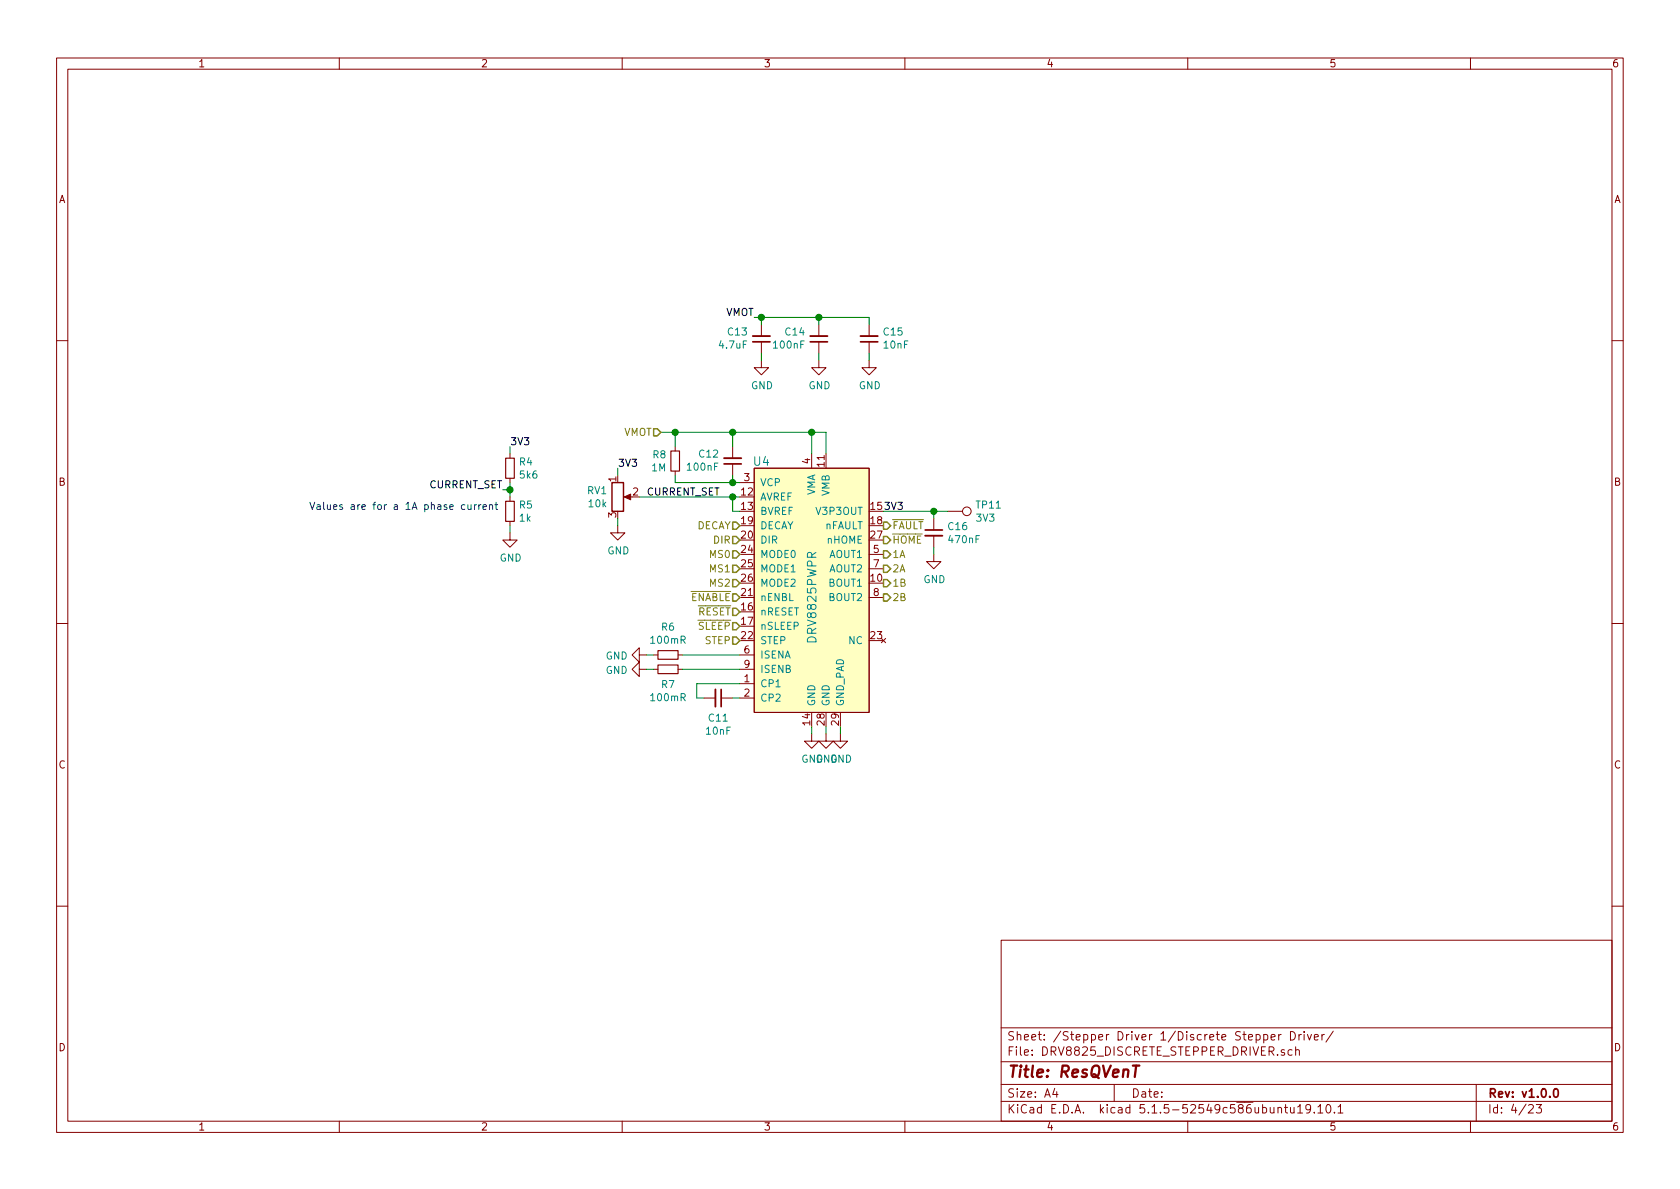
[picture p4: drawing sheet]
<svg xmlns="http://www.w3.org/2000/svg" width="297mm" height="210mm" viewBox="0 0 297 210" stroke-linecap="round" stroke-linejoin="round" font-family="sans-serif">
<g fill="none" stroke="#840000" stroke-width=".18">
<path d="M10 10.3h277v189.9h-277zM12 12.2h273v186.1h-273zM60 10.3v1.9M110 10.3v1.9M160 10.3v1.9M210 10.3v1.9M260 10.3v1.9M134.6 57.4v2M144.8 57.4v2M153.7 57.4v2M10 60.2h2M119.4 79v.8"/>
<path d="M129.5 79v2M134.6 63.7v1.3h1.3l-1.3 1.3-1.3-1.3h1.3M134.6 60.4v2.1M144.8 63.7v1.3h1.2l-1.2 1.3-1.3-1.3h1.3M144.8 60.4v2.1M153.7 63.7v1.3h1.2l-1.2 1.3-1.3-1.3h1.3M153.7 60.4v2.1M285 60.2h2M90.2 94.2v1.3h1.2l-1.2 1.3-1.3-1.3h1.3M90.2 80.3v.7M90.2 84.6v.7M90.2 87.9v.7"/>
<path d="M90.2 92.2v.8M109.2 93v1.2h1.3l-1.3 1.3-1.3-1.3h1.3M110.7 87.9h1.1M119.4 83.3v.8M129.5 82v2.1M130.8 85.3h2.5M133.3 82.8h20.4v43.2h-20.4zM143.5 80.3v2.5M153.7 98h2.5M165.1 98v1.3h1.3l-1.3 1.3-1.3-1.3h1.3M165.1 91.7v2M165.1 94.7v2.1"/>
<path d="M167.6 90.4h2.6M10 110.3h2M113 118.4v-1.3l-1.2 1.3 1.2 1.2v-1.2h1.3M113 115.8v-1.3l-1.2 1.3 1.2 1.3v-1.3h1.3M115.6 115.8h.7M115.6 118.4h.7M119.9 115.8h.7M119.9 118.4h.7M130.8 115.8h2.5M130.8 118.4h2.5M153.7 100.6h2.5M153.7 105.7h2.5"/>
<path d="M155.8 112.9l.8 .8M156.6 112.9l-.8 .8M285 110.3h2M124.5 123.4h2M127.5 123.4h2M130.8 120.9h2.5M130.8 123.4h2.5M143.5 129.8v1.3h1.3l-1.3 1.2-1.3-1.2h1.3M146 129.8v1.3h1.3l-1.3 1.2-1.2-1.2h1.2M148.6 129.8v1.3h1.3l-1.3 1.2-1.3-1.2h1.3M10 160.2h2M177 166.3h108v32h-108z"/>
<path d="M285 160.2h2M60 198.3v1.9M110 198.3v1.9M160 198.3v1.9M177 194.8h108M177 191.8h108M177 187.8h108M177 181.8h108M186.5 192.5l-.4 1h1M186.8 193v1M197 191.8v3M210 198.3v1.9"/>
<path d="M223.4 183l.5-.1 .3 .3-.1 .6-.2 .1-.5-.1M224.7 183.4l.8-.1-.1-.3-.5-.1-.2 .2 .1 .7h.6M226 196l.2-.2 .3 .1 .1 .9M226.1 182.9v1M226.5 182.9l-.4 .3M227.1 195.8h.6M227.3 195.3v1.3l.4 .2M228.2 195.8v.9l.4 .1 .2-.1M228.2 182.4a.76 .76 0 0 1 .8 .8 .76 .76 0 0 1-.8 .7zM228.4 185.7l-.4-.1-.3 .3 .1 .6 .2 .1 .4-.1M228.8 195.8v1M229.1 185.7h.1a.37 .37 0 0 1 .5 .1v.8"/>
<path d="M229.1 185.1v1.5M229.4 195.8l.5-.5v1.5M229.4 196.8h.9M229.7 182.9v1M230.1 182.9l-.3 .1-.1 .2M230.6 182.4v.2M230.6 182.9v1M231.2 182.9l.3 1 .4-1M231.7 196l-.1 .2a.48 .48 0 0 1-.7-.1v-.6a.48 .48 0 0 1 .7-.1v.1a1.19 1.19 0 0 1-.2 1.2l-.4 .1M232.4 196.7v.1M232.4 183.4l.7-.1-.1-.3-.4-.1-.2 .2v.7h.6M233 195.8l.5-.5v1.5"/>
<path d="M233 196.8h.9M233.7 182.9v1M234.2 182.9l-.5 .3M234.6 195.4l.2-.1a.8 .8 0 0 1 .5 .8 .8 .8 0 0 1-.5 .7 1 1 0 0 1-.2-1.4zM235.7 182.3l-1.3 2M235.9 196.7v.1M236.6 195.8l.4-.5v1.5M236.6 196.8h.8M260 198.3v1.9M261 191.8v6.5M270.3 195.5l.2-.2h.3l.3 .5-.9 1h.9M271.6 195.3h.9l-.4 .6 .4 .1v.7l-.2 .1-.7-.1"/>
<circle cx="170.9" cy="90.4" r=".76"/>
</g>
<path d="M133.1 60.4h3M143.3 60.4h3M152.1 60.4h3.1M128 82h3.1M163.6 93.7h3M127.5 121.9v3.1M274.9 192.6l.3-.1a.94 .94 0 0 1 0 1.5h-.2a1 1 0 0 1-.1-1.4z" fill="none" stroke="#840000" stroke-width=".3"/>
<path d="M200.3 188.4h1.1" fill="none" stroke="#840000" stroke-width=".41"/>
<path d="M133.3 82.8h20.4v43.2h-20.4z" fill="#ffffc2" stroke="#ffffc2" stroke-width=".18"/>
<path d="M133.1 59.4h3M143.3 59.4h3M152.1 59.4h3.1M128 81h3.1M163.6 94.7h3M126.5 121.9v3.1" fill="none" stroke="#840000" stroke-width=".33"/>
<path d="M108.2 85.3h2v5.1h-2z" fill="none" stroke="#840000" stroke-width=".25"/>
<path d="M110.4 87.9l1.1-.5v1z" fill="#840000" stroke="#840000" stroke-width=".18"/>
<path d="M118.6 79.8h1.5v3.5h-1.5zM89.4 81h1.5v3.6h-1.5zM89.4 88.6h1.5v3.6h-1.5zM116.3 115.1h3.6v1.5h-3.6zM116.3 117.6h3.6v1.5h-3.6z" fill="none" stroke="#840000" stroke-width=".2"/>
<g fill="none" stroke="#008400" stroke-width=".18">
<path d="M133.3 56.1h20.4v1.3M134.6 56.1v1.3M144.8 56.1v1.3M90.2 79v1.3M116.8 76.4h29.2v3.9M119.4 76.4v2.6M129.5 76.4v2.6M134.6 62.5v1.2M143.5 76.4v3.9M144.8 62.5v1.2M153.7 62.5v1.2M88.9 86.6h1.3"/>
<path d="M90.2 85.3v2.6M90.2 93v1.2M109.2 82.8v1.3M109.2 91.7v1.3M113 87.9h17.8M119.4 84.1v1.2h11.4M129.5 87.9v2.5h1.3M129.5 84.1v1.2M156.2 90.4h11.4M165.1 90.4v1.3M165.1 96.8v1.2M114.3 118.4h1.3"/>
<path d="M114.3 115.8h1.3M120.6 118.4h10.2M120.6 115.8h10.2M129.5 123.4h1.3M130.8 120.9h-7.6v2.5h1.3M143.5 128.5v1.3M146 128.5v1.3M148.6 128.5v1.3"/>
</g>
<g fill="none" stroke="#848400" stroke-width=".25">
<path d="M115.6 75.8h.6l.6 .6-.6 .7h-.6zM129.5 97.4h.7l.6 .6-.6 .7h-.7zM129.5 99.9h.7l.6 .7-.6 .6h-.7zM129.5 92.3h.7l.6 .7-.6 .6h-.7zM129.5 94.9h.7l.6 .6-.6 .6h-.7zM156.2 92.3h.6l.7 .7-.7 .6h-.6zM156.2 94.9h.6l.7 .6-.7 .6h-.6zM156.2 97.4h.6l.7 .6-.7 .7h-.6zM156.2 99.9h.6l.7 .7-.7 .6h-.6zM129.5 107.6h.7l.6 .6-.6 .6h-.7zM129.5 102.5h.7l.6 .6-.6 .7h-.7zM129.5 110.1h.7l.6 .6-.6 .7h-.7z"/>
<path d="M129.5 112.6h.7l.6 .7-.6 .6h-.7zM129.5 105h.7l.6 .7-.6 .6h-.7zM156.2 102.5h.6l.7 .6-.7 .7h-.6zM156.2 105h.6l.7 .7-.7 .6h-.6z"/>
</g>
<path d="M82.2 89.3l-.4-.1-.2 .3 .1 .5h.5M82.7 89.2l.1 .8 .3 .1 .2-.1M83.3 89.2v.9M83.9 89.2v.9M84.3 89.2l-.3 .1-.1 .2M84.7 89.2v.9M85 89.2l-.3 .3M85.4 89.7l.6-.1-.1-.3-.3-.1-.2 .2v.6h.5M86.5 89.4l.2-.2 .3 .1 .1 .8M86.5 89.2v.9M87.5 89.2h.5M87.7 88.8v1.1l.3 .2" fill="none" stroke="#0000c2" stroke-width=".18"/>
<g fill="#008400" stroke="#008400" stroke-width=".25">
<circle cx="129.5" cy="85.3" r=".51"/>
<circle cx="119.4" cy="76.4" r=".51"/>
<circle cx="129.5" cy="87.9" r=".51"/>
<circle cx="144.8" cy="56.1" r=".51"/>
<circle cx="134.6" cy="56.1" r=".51"/>
<circle cx="129.5" cy="76.4" r=".51"/>
<circle cx="143.5" cy="76.4" r=".51"/>
<circle cx="90.2" cy="86.6" r=".51"/>
<circle cx="165.1" cy="90.4" r=".51"/>
</g>
<text font-size="2.8" fill="#840000" x="178" y="190.5">Title: ResQVenT</text>
<g font-size="2.1" fill="#008484">
<text x="133.3" y="82.4">U4</text>
<text x="144.3" y="113.4" transform="rotate(-90 144.3 113.4)">DRV8825PWPR</text>
</g>
<g font-size="2.1" fill="#840000">
<text x="178" y="184">Sheet: /Stepper Driver 1/Discrete Stepper Driver/</text>
<text x="178" y="186.7">File: DRV8825_DISCRETE_STEPPER_DRIVER.sch</text>
<text x="178" y="196.9">KiCad E.D.A. kicad 5.1.5-52549c586ubuntu19.10.1</text>
<text x="178" y="194.1">Size: A4</text>
<text x="200" y="194.1">Date:</text>
<text x="263" y="194.1">Rev: v1.0.0</text>
<text x="263" y="196.9">Id: 4/23</text>
</g>
<g font-size="1.8" fill="#840000">
<text x="35" y="11.9">1</text>
<text x="85" y="11.9">2</text>
<text x="135" y="11.9">3</text>
<text x="185" y="11.9">4</text>
<text x="235" y="11.9">5</text>
<text x="285" y="11.9">6</text>
<text x="10.4" y="35.9">A</text>
<text x="285.4" y="35.9">A</text>
<text x="143.3" y="82" transform="rotate(-90 143.3 82)">4</text>
<text x="145.8" y="82.5" transform="rotate(-90 145.8 82.5)">11</text>
<text x="10.4" y="85.9">B</text>
<text x="109" y="85.2" transform="rotate(-90 109 85.2)">1</text>
<text x="111.9" y="87.6">2</text>
<text x="131.1" y="87.6">12</text>
<text x="131.6" y="85.1">3</text>
<text x="285.4" y="85.9">B</text>
<text x="109" y="91.5" transform="rotate(-90 109 91.5)">3</text>
<text x="131.1" y="95.2">20</text>
<text x="131.1" y="90.2">13</text>
<text x="131.1" y="92.7">19</text>
<text x="154" y="95.2">27</text>
<text x="154" y="92.7">18</text>
<text x="131.1" y="97.8">24</text>
<text x="131.1" y="100.3">25</text>
<text x="154.5" y="97.8">5</text>
<text x="154.5" y="100.3">7</text>
<text x="131.1" y="105.4">21</text>
<text x="131.1" y="107.9">16</text>
<text x="131.1" y="102.9">26</text>
<text x="154" y="102.9">10</text>
<text x="154.5" y="105.4">8</text>
<text x="131.1" y="113">22</text>
<text x="131.1" y="110.5">17</text>
<text x="154" y="113">23</text>
<text x="131.6" y="115.6">6</text>
<text x="131.6" y="118.1">9</text>
<text x="131.6" y="120.6">1</text>
<text x="131.6" y="123.2">2</text>
<text x="143.3" y="128.2" transform="rotate(-90 143.3 128.2)">14</text>
<text x="145.8" y="128.2" transform="rotate(-90 145.8 128.2)">28</text>
<text x="148.3" y="128.2" transform="rotate(-90 148.3 128.2)">29</text>
<text x="10.4" y="135.9">C</text>
<text x="285.4" y="135.9">C</text>
<text x="10.4" y="185.9">D</text>
<text x="285.4" y="185.9">D</text>
<text x="35" y="199.9">1</text>
<text x="85" y="199.9">2</text>
<text x="135" y="199.9">3</text>
<text x="185" y="199.9">4</text>
<text x="235" y="199.9">5</text>
<text x="285" y="199.9">6</text>
</g>
<g font-size="1.8">
<text x="128.2" y="55.9">VMOT</text>
<text x="90.2" y="78.7">3V3</text>
<text x="109.2" y="82.5">3V3</text>
<text x="75.8" y="86.4">CURRENT_SET</text>
<text x="114.3" y="87.6">CURRENT_SET</text>
<text x="154" y="90.2">153V3</text>
</g>
<g font-size="1.8" fill="#008484">
<text x="128.8" y="59.3">C13</text>
<text x="138.9" y="59.3">C14</text>
<text x="156.3" y="59.3">C15</text>
<text x="127.3" y="61.6">4.7uF</text>
<text x="136.9" y="61.6">100nF</text>
<text x="156.3" y="61.6">10nF</text>
<text x="132.8" y="68.8">GND</text>
<text x="143" y="68.8">GND</text>
<text x="151.8" y="68.8">GND</text>
<text x="91.9" y="82.3">R4</text>
<text x="115.3" y="83.4">1M</text>
<text x="115.5" y="81">R8</text>
<text x="121.7" y="83.2">100nF</text>
<text x="123.7" y="80.9">C12</text>
<text x="91.9" y="89.9">R5</text>
<text x="92" y="84.6">5k6</text>
<text x="103.9" y="87.4">RV1</text>
<text x="104.2" y="89.7">10k</text>
<text x="134.4" y="86">VCP</text>
<text x="134.4" y="88.5">AVREF</text>
<text x="144.1" y="87.8" transform="rotate(-90 144.1 87.8)">VMA</text>
<text x="146.7" y="87.8" transform="rotate(-90 146.7 87.8)">VMB</text>
<text x="172.7" y="89.9">TP11</text>
<text x="91.9" y="92.2">1k</text>
<text x="134.4" y="91.1">BVREF</text>
<text x="134.4" y="93.6">DECAY</text>
<text x="144.6" y="91.1">V3P3OUT</text>
<text x="145.8" y="93.6">nFAULT</text>
<text x="167.7" y="93.7">C16</text>
<text x="172.7" y="92.2">3V3</text>
<text x="88.3" y="99.3">GND</text>
<text x="107.4" y="98">GND</text>
<text x="134.4" y="96.1">DIR</text>
<text x="134.4" y="98.7">MODE0</text>
<text x="134.4" y="101.2">MODE1</text>
<text x="146.3" y="96.1">nHOME</text>
<text x="146.7" y="98.7">AOUT1</text>
<text x="146.7" y="101.2">AOUT2</text>
<text x="167.9" y="96.1">470nF</text>
<text x="134.4" y="106.3">nENBL</text>
<text x="134.4" y="103.8">MODE2</text>
<text x="146.7" y="106.3">BOUT2</text>
<text x="146.7" y="103.8">BOUT1</text>
<text x="163.3" y="103.1">GND</text>
<text x="115.2" y="113.8">100mR</text>
<text x="117" y="111.5">R6</text>
<text x="134.4" y="113.9">STEP</text>
<text x="134.4" y="108.8">nRESET</text>
<text x="134.4" y="111.4">nSLEEP</text>
<text x="150.1" y="113.9">NC</text>
<text x="107.1" y="119.2">GND</text>
<text x="107.1" y="116.6">GND</text>
<text x="134.4" y="116.5">ISENA</text>
<text x="134.4" y="119">ISENB</text>
<text x="115.2" y="124">100mR</text>
<text x="117" y="121.7">R7</text>
<text x="134.4" y="121.5">CP1</text>
<text x="134.4" y="124.1">CP2</text>
<text x="144.1" y="125" transform="rotate(-90 144.1 125)">GND</text>
<text x="146.7" y="125" transform="rotate(-90 146.7 125)">GND</text>
<text x="149.2" y="125" transform="rotate(-90 149.2 125)">GND_PAD</text>
<text x="124.9" y="129.9">10nF</text>
<text x="125.4" y="127.6">C11</text>
<text x="141.7" y="134.9">GND GND</text>
<text x="144.2" y="134.9">GND</text>
</g>
<g font-size="1.8" fill="#848400">
<text x="110.2" y="77.1">VMOT</text>
<text x="123.1" y="93.6">DECAY</text>
<text x="157.7" y="93.6">FAULT</text>
<text x="125.7" y="98.7">MS0</text>
<text x="125.7" y="101.2">MS1</text>
<text x="126.2" y="96.1">DIR</text>
<text x="157.7" y="96.1">HOME</text>
<text x="157.7" y="98.7">1A</text>
<text x="157.7" y="101.2">2A</text>
<text x="122" y="106.3">ENABLE</text>
<text x="125.7" y="103.8">MS2</text>
<text x="157.7" y="103.8">1B</text>
<text x="157.7" y="106.3">2B</text>
<text x="123.4" y="108.8">RESET</text>
<text x="123.5" y="111.4">SLEEP</text>
<text x="124.7" y="113.9">STEP</text>
</g>
<text font-size="1.8" fill="#0000c2" x="54.6" y="90.2">Values are for a 1A phase current</text>
</svg>
